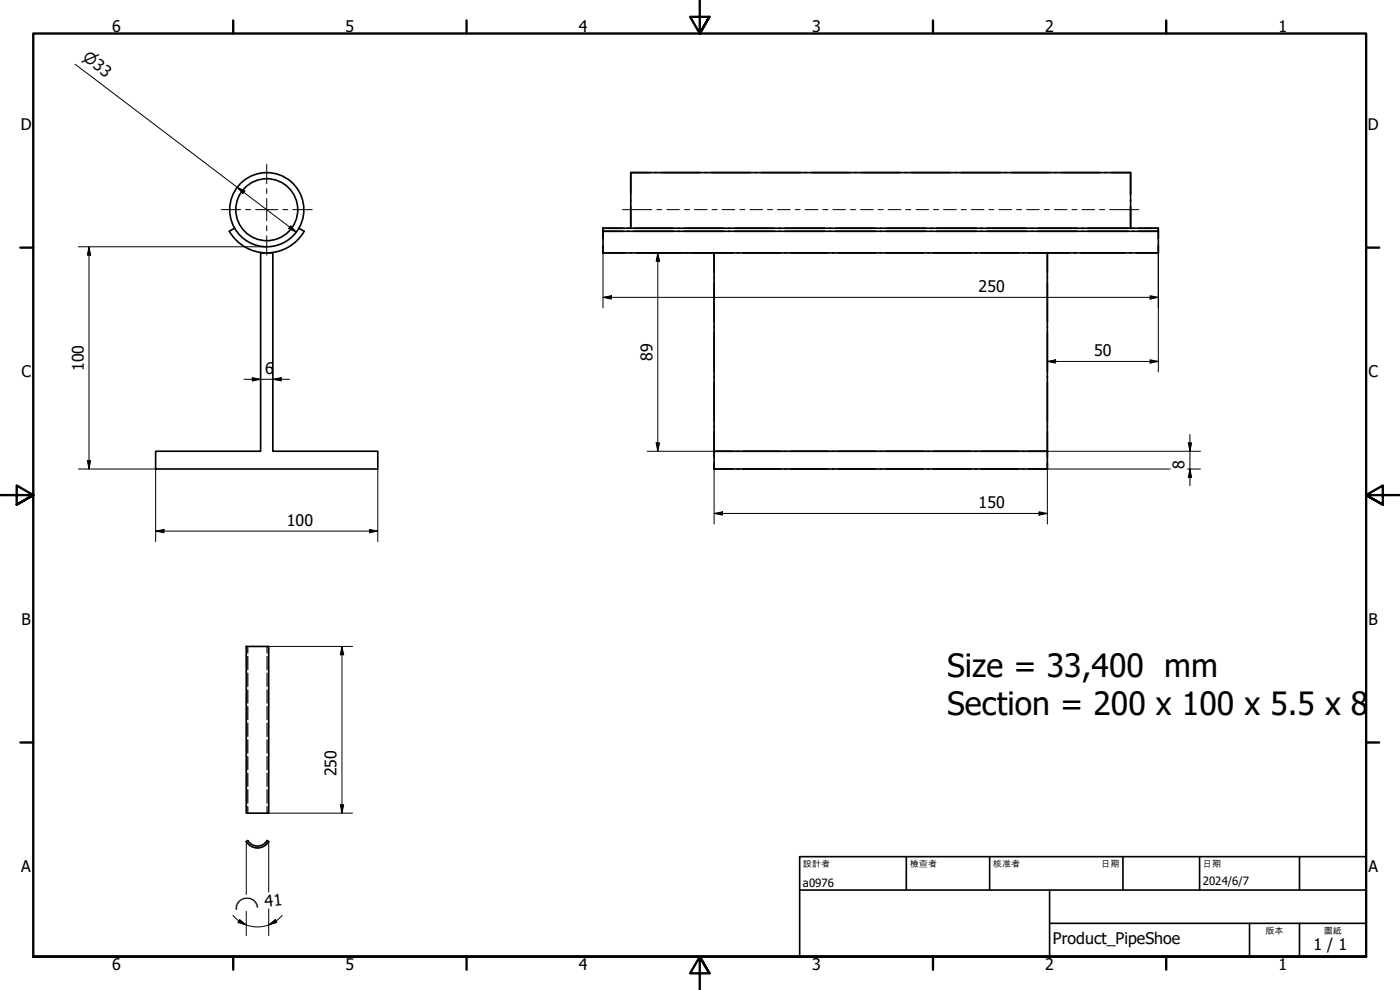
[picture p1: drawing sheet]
<svg xmlns="http://www.w3.org/2000/svg" width="420mm" height="297mm" viewBox="0 0 420 297" stroke-linecap="round" stroke-linejoin="round" font-family="sans-serif">
<g fill="none" stroke="#000" stroke-width=".49">
<path d="M189.3 51.8h150v16.7v-6.6M189.3 51.8v16.7M189.3 51.8h5.9M196.7 51.8h.2M198.4 51.8h11.8M211.7 51.8h.2M213.4 51.8h11.8M226.7 51.8h.2M228.4 51.8h11.8M241.7 51.8h.2M243.4 51.8h11.8M256.7 51.8h.2"/>
<path d="M258.4 51.8h11.8M271.7 51.8h.2M273.4 51.8h11.8M286.7 51.8h.2M288.4 51.8h11.8M301.7 51.8h.2M303.4 51.8h11.8M316.7 51.8h.2M318.4 51.8h11.8M331.7 51.8h.2M333.4 51.8h5.9v6.5M70.4 68.5l-1.6 .9a13 13 0 0 0 22.5 0l-1.6-.9"/>
<path d="M78.2 75.9h3.7v59.5h31.5v5.3h-66.7v-5.3h31.5zM181 68.5v7.4M181 68.5h166.6v.9h-5.9M181 69.1v2.5M181 75.9h38.9M181 68.5v.3M181 73.7v2.2M181 68.5h5.9M186.9 69.4h-5.9h166.6v6.5M188.4 69.4h.3M188.4 68.5h.3M190.2 69.4h11.9"/>
<path d="M190.2 68.5h11.9M203.6 69.4h.2M203.6 68.5h.2M205.3 69.4h11.9M205.3 68.5h11.9M214.3 75.9v64.8M214.3 75.9h100v59.5h-100h5.6M214.3 75.9v5.8M218.7 69.4h.3M218.7 68.5h.3M220.5 69.4h11.9M220.5 68.5h11.9"/>
<path d="M221.3 75.9h.3M223 75.9h11.2M233.9 69.4h.2M233.9 68.5h.2M235.6 75.9h.3M235.6 69.4h11.9M235.6 68.5h11.9M237.3 75.9h11.2M249 69.4h.3M249 68.5h.3M249.9 75.9h.3M250.8 69.4h11.9"/>
<path d="M250.8 68.5h11.9M251.5 75.9h11.3M264.2 75.9h.2M264.2 69.4h.2M264.2 68.5h.2M265.8 75.9h11.3M265.9 69.4h11.9M265.9 68.5h11.9M278.5 75.9h.2M279.3 69.4h.3M279.3 68.5h.3M280.1 75.9h11.3"/>
<path d="M281.1 69.4h11.9M281.1 68.5h11.9M292.8 75.9h.2M294.4 75.9h11.2M294.5 69.4h.2M294.5 68.5h.2M296.2 69.4h12M296.2 68.5h12M307.1 75.9h.2M308.7 75.9h38.9M309.6 69.4h.3M309.6 68.5h.3"/>
<path d="M311.4 69.4h11.9M311.4 68.5h11.9M314.3 75.9v5.8M324.8 69.4h.2M324.8 68.5h.2M326.5 69.4h12M326.5 68.5h12M339.3 60v.3M339.9 69.4h.3M339.9 68.5h.3M341.7 68.5h5.9v.3M347.6 69.1v2.5"/>
<path d="M347.6 73.7v2.2M214.3 83.2v.3M214.3 84.9v11.7M214.3 98.1v.2M214.3 99.8v11.7M314.3 83.2v.3M314.3 84.9v11.7M314.3 98.1v.2M314.3 99.8v11.7M214.3 113v.2M214.3 114.7v11.7M314.3 113v.2"/>
<path d="M314.3 114.7v11.7M214.3 129.5v7.7M214.3 127.8v.3M214.3 138.9v1.8M221.3 135.4h.3M223 135.4h11.2M235.6 135.4h.3M237.3 135.4h11.2M249.9 135.4h.3M251.5 135.4h11.3M264.2 135.4h.2M265.8 135.4h11.3"/>
<path d="M278.5 135.4h.2M280.1 135.4h11.3M292.8 135.4h.2M294.4 135.4h11.2M307.1 135.4h.2M308.7 135.4h5.6v5.3h-100M314.3 127.8v.3M314.3 129.5v7.7M314.3 138.9v1.8h-5.6M214.3 140.7h5.6M221.3 140.7h.3M223 140.7h11.2"/>
<path d="M235.6 140.7h.3M237.3 140.7h11.2M249.9 140.7h.3M251.5 140.7h11.3M264.2 140.7h.2M265.8 140.7h11.3M278.5 140.7h.2M280.1 140.7h11.3M292.8 140.7h.2M294.4 140.7h11.2M307.1 140.7h.2M73.9 194h6.7v50h-6.7z"/>
<path d="M73.9 252.5l.5-.3a3.3 3.3 0 0 0 5.8 0l.5 .3a3.9 3.9 0 0 1-6.8 0z"/>
<circle cx="80.1" cy="62.9" r="9.3"/>
<circle cx="80.1" cy="62.9" r="11.1"/>
</g>
<g fill="none" stroke="#000" stroke-width=".35">
<path d="M74.4 194v2M74.4 197v4M80.2 194v2M80.2 197v4M74.4 202v4M74.4 207v4M74.4 211.9v4.1M74.4 217v4M80.2 202v4M80.2 207v4M80.2 211.9v4.1M80.2 217v4"/>
<path d="M74.4 222v4M74.4 227v4M74.4 232v4M74.4 237v4M80.2 222v4M80.2 227v4M80.2 232v4M80.2 237v4M74.4 242v2M80.2 242v2"/>
</g>
<g fill="none" stroke="#000" stroke-width=".71">
<path d="M70 6.1v4M140 6.1v4M210 0v10.1l-2.9-5.1h5.8l-2.9 5.1 2.9-5.1M280 6.1v4M350 6.1v4M6.1 74.3h3.9M410 74.3h3.9M0 148.6h10l-5-2.9v5.7l5-2.8-5 2.8M420 148.6h-10l5-2.9v5.7l-5-2.8 5 2.8M6.1 222.8h3.9M410 222.8h3.9M10 287.1v-277h400v277h-400h400"/>
<path d="M70 287.1v3.8M140 287.1v3.8M212.9 292l-2.9-4.9 2.9 4.9h-5.8l2.9-4.9v9.9M280 287.1v3.8M350 287.1v3.8"/>
</g>
<path d="M240 257h170v30.1h-170zM272 257v10.1M297 257v10.1M337 257v10.1M360 257v10.1M390 257v10.1M240 267.1h170M315 277h95M315 267.1v20M375 277v10.1M390 277v10.1" fill="none" stroke="#000" stroke-width=".49"/>
<g fill="none" stroke="#000" stroke-width=".3">
<path d="M22.5 19.3l66.4 50.3M71.2 56.2l2.3 1.1-.6 .8zM23.5 74h56.4M26.7 74l.5 2.6h-1zM26.7 74v66.7M87.2 67.7l1.7 1.9-2.3-1.1zM181 75.9v16.5M194.2 75.9h20.1M197.4 75.9l.5 2.5h-1zM197.4 75.9v59.5M347.6 75.9v35.7M181 89.2l2.5-.5v1z"/>
<path d="M181 89.2h166.6M345.2 88.7l2.4 .5-2.4 .5zM73.2 113.8h13.7M75.7 113.3l2.5 .5-2.5 .5zM81.9 113.8l2.5-.5v1zM314.3 108.4l2.5-.5v1zM314.3 108.4h33.3M345.2 107.9l2.4 .5-2.4 .5zM26.2 138.2h1l-.5 2.5zM194.2 135.4h20.1M196.9 132.9h1l-.5 2.5zM314.3 135.4h46"/>
<path d="M356.6 132.9h1l-.5 2.5zM357.1 130.4v15.3M23.5 140.7h23.2v21.8M46.7 159.3l2.5-.4v.9zM46.7 159.3h66.7M110.9 158.9l2.5 .4-2.5 .5zM113.4 140.7v21.8M214.3 154.1l2.5-.5v1zM214.3 154.1h100M214.3 140.7v16.5M311.8 153.6l2.5 .5-2.5 .5zM351.2 140.7h-36.9v16.5"/>
<path d="M356.3 140.7h4M357.1 140.7l.5 2.5h-1zM80.6 194h25.2M102.6 194l.6 2.5h-1.1zM102.6 194v50M73.9 252.5v15.9M80.6 244h25.2M80.6 252.5v15.2M102.1 241.5h1.1l-.6 2.5zM69.9 274.6l1.8 1.7M71.9 275.9l2 1.6-2.5-.7zM73.9 273.4v7.3"/>
<path d="M80.6 277.5l2-1.6 .5 .9zM80.6 272.7v8M84.7 274.6l-1.1 1.1a9.5 9.5 0 0 1-5.5 2.4h-1.7a9.6 9.6 0 0 1-4.7-1.8"/>
</g>
<g fill="#000">
<path d="M71.2 56.2l2.3 1.1-.6 .8zM26.7 74l.5 2.6h-1zM87.2 67.7l1.7 1.9-2.3-1.1zM197.4 75.9l.5 2.5h-1zM181 89.2l2.5-.5v1zM345.2 88.7l2.4 .5-2.4 .5zM75.7 113.3l2.5 .5-2.5 .5zM81.9 113.8l2.5-.5v1zM314.3 108.4l2.5-.5v1zM345.2 107.9l2.4 .5-2.4 .5zM26.2 138.2h1l-.5 2.5zM196.9 132.9h1l-.5 2.5z"/>
<path d="M356.6 132.9h1l-.5 2.5zM46.7 159.3l2.5-.4v.9zM110.9 158.9l2.5 .4-2.5 .5zM214.3 154.1l2.5-.5v1zM311.8 153.6l2.5 .5-2.5 .5zM357.1 140.7l.5 2.5h-1zM102.6 194l.6 2.5h-1.1zM102.1 241.5h1.1l-.6 2.5zM71.9 275.9l2 1.6-2.5-.7zM80.6 277.5l2-1.6 .5 .9z"/>
</g>
<path d="M80 49.3v5.8M80 56.6v1.5M80 59.6v6.6M66.4 62.9h5.8M73.7 62.9h1.5M76.7 62.9h6.7M80 67.7v1.6M80 70.7v5.9M84.9 62.9h1.5M87.9 62.9h5.8" fill="none" stroke="#000" stroke-width=".3"/>
<g fill="none" stroke="#000" stroke-width=".3">
<path d="M186.8 62.9h8.8M197.1 62.9h1.5M200.1 62.9h3.8M205.4 62.9h1.5M208.4 62.9h3.8M213.7 62.9h1.5M216.7 62.9h3.8M222 62.9h1.5M225 62.9h3.8M230.3 62.9h1.5M233.3 62.9h3.8M238.7 62.9h1.4"/>
<path d="M241.7 62.9h3.8M246.9 62.9h1.6M249.9 62.9h3.9M255.3 62.9h1.5M258.3 62.9h3.8M263.6 62.9h1.5M266.6 62.9h3.8M271.9 62.9h1.5M274.9 62.9h3.8M280.2 62.9h1.5M283.2 62.9h3.8M288.5 62.9h1.5"/>
<path d="M291.5 62.9h3.8M296.8 62.9h1.5M299.8 62.9h3.8M305.1 62.9h1.5M308.1 62.9h3.8M313.4 62.9h1.5M316.4 62.9h3.8M321.7 62.9h1.5M324.7 62.9h3.8M330 62.9h1.5M333 62.9h8.8"/>
</g>
<g font-size="9.6">
<text x="284.2" y="203">Size = 33,400 mm</text>
<text x="284.2" y="214.5">Section = 200 x 100 x 5.5 x 8</text>
</g>
<g font-size="4.8">
<text x="33.7" y="9.6">6</text>
<text x="103.7" y="9.6">5</text>
<text x="173.7" y="9.6">4</text>
<text x="243.7" y="9.6">3</text>
<text x="313.7" y="9.6">2</text>
<text x="383.7" y="9.6">1</text>
<text x="6.2" y="38.9">D</text>
<text x="410.5" y="38.9">D</text>
<text x="293.7" y="87.6">250</text>
<text x="328.4" y="106.9">50</text>
<text x="6.4" y="113.2">C</text>
<text x="25.1" y="111.3" transform="rotate(-90 25.1 111.3)">100</text>
<text x="79.6" y="112.2">6</text>
<text x="195.8" y="108.4" transform="rotate(-90 195.8 108.4)">89</text>
<text x="410.7" y="113.2">C</text>
<text x="355.5" y="140.7" transform="rotate(-90 355.5 140.7)">8</text>
<text x="293.7" y="152.4">150</text>
<text x="86.1" y="157.8">100</text>
<text x="6.4" y="187.4">B</text>
<text x="410.7" y="187.4">B</text>
<text x="101" y="232.9" transform="rotate(-90 101 232.9)">250</text>
<text x="6.4" y="261.7">A</text>
<text x="410.7" y="261.7">A</text>
<text x="79.6" y="272.1" transform="rotate(-6 79.6 272.1)">41</text>
<text x="316" y="283.4">Product_PipeShoe</text>
<text x="394.2" y="285">1 / 1</text>
<text x="33.7" y="290.9">6</text>
<text x="103.7" y="290.9">5</text>
<text x="173.7" y="290.9">4</text>
<text x="243.7" y="290.9">3</text>
<text x="313.7" y="290.9">2</text>
<text x="383.7" y="290.9">1</text>
</g>
<g font-size="4.6">
<text x="24.6" y="17.8" transform="rotate(37 24.6 17.8)">⌀33</text>
<text x="70.5" y="273" transform="rotate(-6 70.5 273)">⌒</text>
</g>
<g font-size="3.4">
<text x="241" y="266">a0976</text>
<text x="361" y="265.5">2024/6/7</text>
</g>
<g font-size="2.7">
<text x="241" y="260.1">設計者</text>
<text x="273" y="260.1">檢查者</text>
<text x="298" y="260.1">核准者</text>
<text x="330.5" y="260.1">日期</text>
<text x="361" y="260.1">日期</text>
<text x="379.8" y="280.1">版本</text>
<text x="397.3" y="280.1">圖紙</text>
</g>
</svg>
